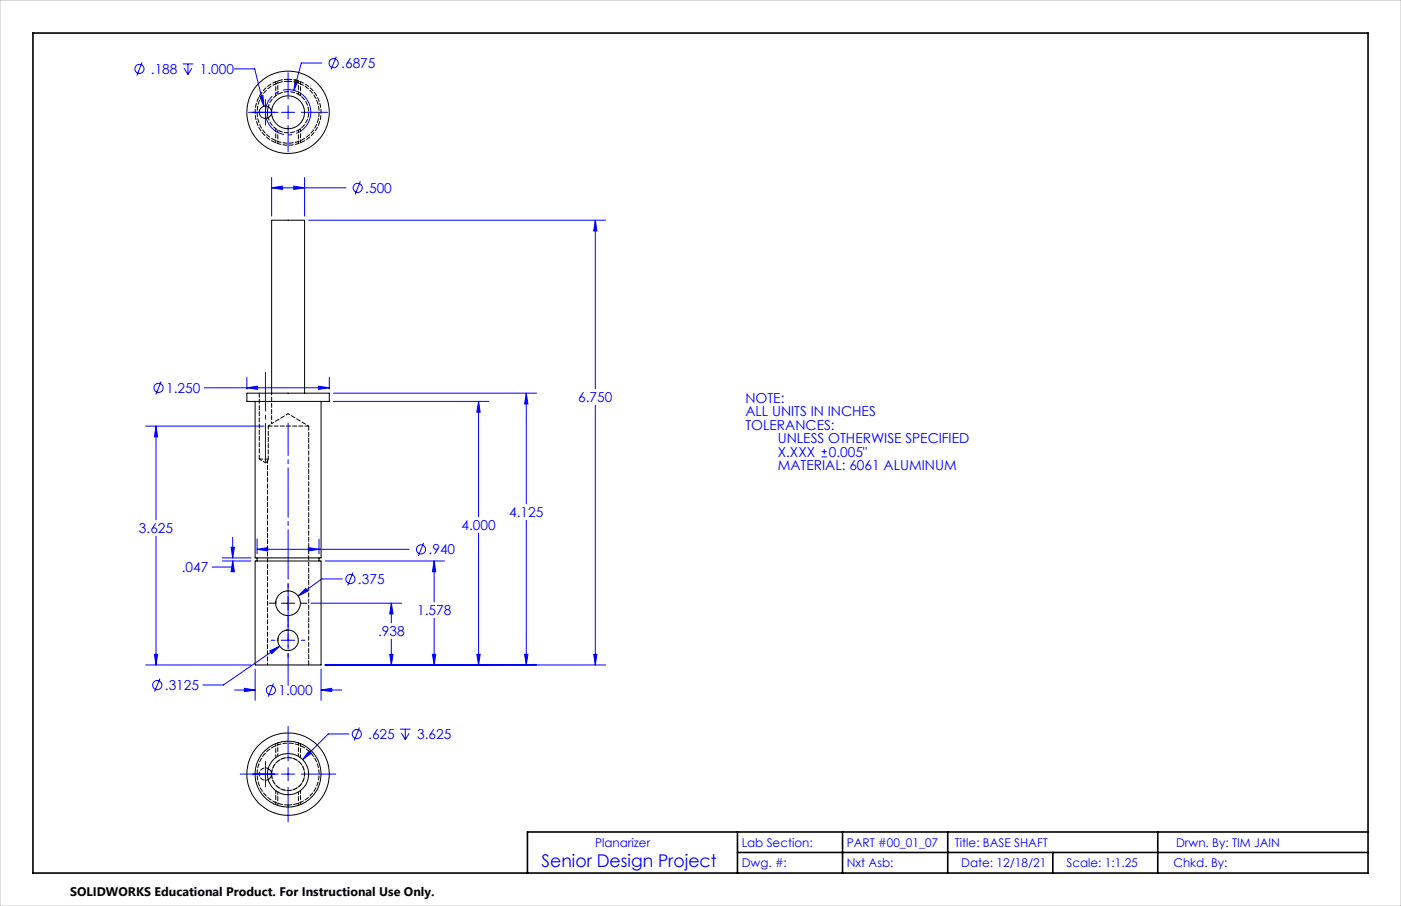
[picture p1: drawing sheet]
<svg xmlns="http://www.w3.org/2000/svg" width="432mm" height="279mm" viewBox="0 0 432 279" stroke-linecap="round" stroke-linejoin="round" font-family="sans-serif">
<g fill="none" stroke="#00f" stroke-width=".31">
<path d="M43.8 19.2l-1.6 4.1M56.3 19.7h3.2M57.9 19.7v3.3M99.2 19.4h-6.3l-2.3 8.5M103.6 17.5l-1.6 4M56.7 21l1.2 2M59.1 21l-1.2 2M72.1 21.2h6.4l2.9 11.6M76.6 34.6h9.1M80 29.7l1-.2 .4 3.3zM81.8 30.7v7.9M86.7 34.6h4.1"/>
<path d="M88.8 22.4v8.2M88.8 32.6v4.1M88.8 38.7v8.1M90.9 24.6l1 .2-1.3 3.1zM92.9 34.6h8.1M83.7 57.9l3.3-.5v1zM83.7 54.8v11.8M83.7 57.9h22.9M90.6 57.4l3.3 .5-3.3 .5zM93.9 54.8v11.8M111.1 55.9l-1.7 4.1M95.1 67.9h91.6"/>
<path d="M183.5 67.9l.5 3.3h-1zM183.5 67.9v52M49.7 117.6l-1.7 4M62.9 119.6h38.6M76.1 116.4v3.6M76.1 119.6l3.3-.5v1zM98.2 119.1l3.3 .5-3.3 .5zM101.5 116.4v3.6M44.9 131.4h36.5M48.1 131.4v28.9M48.1 131.4l.5 3.3h-1zM102.8 123.8h47.9"/>
<path d="M102.8 121.2h62.6M147.5 123.8l.5 3.3h-1zM147.5 123.8v35.5M162.2 121.2v34.2M162.2 121.2l.5 3.4h-1zM183.5 124.9v80.2M253.2 139.3h1.6M254 138.5v1.6M253.2 140.9h1.6M48.1 165.3v39.8M68.5 172h8.9M68.5 173h8.9"/>
<path d="M71.2 168.8h1l-.5 3.2zM71.7 173l.5 3.3h-1zM71.7 173v1.9h-6.3M71.7 165.7v6.3M79.2 169.4l3.3-.5v1zM79.2 166.2v4.6M79.2 169.4h46.9M95 168.9l3.3 .5-3.3 .5zM98.3 166.2v4.6M100.2 173h36.8M105.5 178.5h-6.3l-7.3 5.3M108.8 176.6l-1.6 4"/>
<path d="M130.6 167.4l-1.7 4M133.8 173v12.6M133.8 173l.5 3.3h-1zM147.5 164.4v40.7M162.2 160.4v44.7M83.6 197.4h1.1M86.2 199.3l-17.3 11.9h-6.4M86.7 197.4h4.1M88.8 192.3v1.1M88.8 195.4v4.1M91.9 183.8l2.4-2.3 .6 .8zM92.9 197.4h1.1"/>
<path d="M95.9 186h27.9M120.6 186v6.1M120.6 197.1v8M120.6 186l.5 3.3h-1zM133.8 190.7v14.4M44.9 205.1h32.5M47.6 201.8h1l-.5 3.3zM49.3 209.3l-1.6 4M72.3 212.8h6.3M75.3 212.3l3.3 .5-3.3 .5zM78.6 206.3v9.7M83.1 200.7l3.1-1.4-2.5 2.3z"/>
<path d="M84.3 210.8l-1.6 4M88.8 201.5v1.2M99 212.8l3.2-.5v1zM99 206.3v9.7M99 212.8h6.3M100.2 205.1h86.5M120.1 201.8h1l-.5 3.3zM133.3 201.8h1l-.5 3.3zM147 201.8h1l-.5 3.3zM161.7 201.8h1l-.5 3.3zM183 201.8h1l-.5 3.3zM74 238.7h11.7"/>
<path d="M81.8 234.8v7.9M86.7 238.7h4.1M88.8 224v10.7M88.8 236.7v4.1M92.9 238.7h10.6M95.2 231.6l.8 .7-2.7 1.9zM107.5 226.3h-6.3l-7.9 7.9M110.8 224.4l-1.6 4M123.3 224.9h3.2M123.7 226.1l1.2 2M124.9 224.9v3.2M126.1 226.1l-1.2 2"/>
<path d="M88.8 242.8v10.7"/>
<circle cx="102.8" cy="19.5" r="1.41"/>
<circle cx="43" cy="21.2" r="1.4"/>
<circle cx="110.2" cy="57.9" r="1.41"/>
<circle cx="48.9" cy="119.6" r="1.42"/>
<circle cx="108" cy="178.6" r="1.42"/>
<circle cx="129.8" cy="169.4" r="1.4"/>
<circle cx="48.5" cy="211.3" r="1.42"/>
<circle cx="83.5" cy="212.8" r="1.42"/>
<circle cx="110" cy="226.4" r="1.41"/>
</g>
<path d="M95.5 32.6a7 7 0 0 0-11.7-2.8 7 7 0 0 0 3.2 11.6 7 7 0 0 0 8.6-8.5l-.1-.3" fill="none" stroke="#00f" stroke-width=".31" stroke-dasharray="15.2 1.3 1.3 1.3" stroke-dashoffset="4.7" stroke-linecap="butt"/>
<circle cx="88.8" cy="238.7" r="5.1" fill="none" stroke="#808080" stroke-width=".31"/>
<path d="M82.9 186h1.8M86.7 186h4.1M88.8 180.2v1.8M88.8 184v4.1M88.8 190.1v1.8M92.9 186h1.7" fill="none" stroke="#000" stroke-width=".31"/>
<path d="M88.8 211.4v-80.9" fill="none" stroke="#00f" stroke-width=".31" stroke-dasharray="15.2 1.3 1.3 1.3" stroke-dashoffset="5.3"/>
<path d="M81.8 142.5v-27.6" fill="none" stroke="#00f" stroke-width=".31" stroke-dasharray="15.2 1.3 1.3 1.3" stroke-dashoffset="3.4"/>
<path d="M10.2 10.2h411.4v259h-411.4zM227.3 256.6v12.6M259.7 256.6v12.6M292.1 256.6v12.6M356.8 256.6v12.6M421.6 256.6h-259v12.6M227.3 262.9h194.3M324.5 262.9v6.3" fill="none" stroke="#000" stroke-width=".5"/>
<path d="M0 0h431.8v279.4h-431.8z" fill="none" stroke="#c0c0c0" stroke-width=".31"/>
<g fill="#00f">
<path d="M90.9 24.6l1 .2-1.3 3.1z"/>
<path d="M147 201.8h1l-.5 3.3zM147.5 123.8l.5 3.3h-1zM99 212.8l3.2-.5v1zM75.3 212.3l3.3 .5-3.3 .5zM71.2 168.8h1l-.5 3.2zM71.7 173l.5 3.3h-1zM133.3 201.8h1l-.5 3.3zM133.8 173l.5 3.3h-1zM79.2 169.4l3.3-.5v1zM95 168.9l3.3 .5-3.3 .5zM120.1 201.8h1l-.5 3.3zM120.6 186l.5 3.3h-1zM91.9 183.8l3-1.5-.6-.8zM161.7 201.8h1l-.5 3.3zM162.2 121.2l.5 3.4h-1zM183 201.8h1l-.5 3.3zM183.5 67.9l.5 3.3h-1zM90.6 57.4l3.3 .5-3.3 .5zM83.7 57.9l3.3-.5v1zM98.2 119.1l3.3 .5-3.3 .5zM76.1 119.6l3.3-.5v1zM47.6 201.8h1l-.5 3.3zM48.1 131.4l.5 3.3h-1zM83.1 200.7l.6 .9 2.5-2.3zM80 29.7l1.4 3.1-.4-3.3zM95.2 231.6l-1.9 2.6 2.7-1.9z"/>
</g>
<g fill="none" stroke="#000" stroke-width=".31">
<path d="M82.7 32.9l-.3 1.2 .3 2.2M76.1 121.2h25.4v2.6h-25.4zM78.6 123.8v48.2h20.4v-48.2M83.7 121.2v-53.3h10.2v53.3M78.6 173h20.4v32.1h-20.4zM79.2 172v1M98.3 172v1M82.7 237a1.9 1.9 0 0 1 1 1.7 1.9 1.9 0 0 1-1 1.7"/>
<circle cx="81.8" cy="34.6" r="1.9"/>
<circle cx="88.8" cy="34.6" r="12.7"/>
<circle cx="88.8" cy="34.6" r="5.1"/>
<circle cx="88.8" cy="197.5" r="3.2"/>
<circle cx="88.8" cy="186" r="3.8"/>
<circle cx="88.8" cy="238.7" r="12.7"/>
<circle cx="88.8" cy="238.7" r="6.3"/>
<circle cx="88.8" cy="238.7" r="10.2"/>
</g>
<path d="M82.7 131.4l1-.7M82.7 240.4a1.91 1.91 0 0 1-2.8-1.7 1.91 1.91 0 0 1 2.8-1.7" fill="none" stroke="#000" stroke-width=".31" stroke-dasharray="1.3 .6" stroke-dashoffset=".6"/>
<path d="M95.1 131.4h-12.4" fill="none" stroke="#000" stroke-width=".31" stroke-dasharray="1.3 .6" stroke-dashoffset=".1"/>
<path d="M82.7 141.6v-10.2M85 186.1v-.6" fill="none" stroke="#000" stroke-width=".31" stroke-dasharray="1.3 .6" stroke-dashoffset=".3"/>
<path d="M82.7 32.9a6.3 6.3 0 0 1 9.8-3.5 6.3 6.3 0 0 1 0 10.4 6.3 6.3 0 0 1-9.8-3.5M85.6 25v4.1M92 29.1v-4.1M85.6 40.1v4.2M92 44.3v-4.2M88.8 127.6l-5.1 3.1M79.9 141.6l1.9 1.1M82.5 142.2l.2-.6M85.6 229.1v4.1M92 233.2v-4.2M85.6 244.2v4.2M92 248.4v-4.2" fill="none" stroke="#000" stroke-width=".31" stroke-dasharray="1.3 .6" stroke-dashoffset=".5"/>
<path d="M79.9 121.2v20.4M88.6 182.2h.2M88.8 182.2h.2M88.8 194.3h.1M95.1 205.1v-73.7" fill="none" stroke="#000" stroke-width=".31" stroke-dasharray="1.3 .6"/>
<path d="M85 25.2v4.3M85 39.7v4.3M92.6 29.5v-4.3M92.6 44v-4.3M81.8 142.7l.7-.4M85.6 197.5l.1-.8M88.1 194.4l.7-.1M85 229.3v4.3M92.6 233.6v-4.3M85 243.8v4.3M92.6 248.1v-4.3" fill="none" stroke="#000" stroke-width=".31" stroke-dasharray="1.3 .6" stroke-dashoffset=".4"/>
<path d="M88.8 24.5a10.2 10.2 0 0 1 9 14.9 10.2 10.2 0 0 1-17.4 .9 10.2 10.2 0 0 1 7.4-15.8h1M88.8 25.1a9.6 9.6 0 0 1 8.4 14 9.6 9.6 0 0 1-16.3 .8 9.6 9.6 0 0 1 6.9-14.8h1M79.9 141.6h2.8M88.8 248.3a9.6 9.6 0 0 0 8.4-14.1 9.6 9.6 0 0 0-16.3-.8 9.6 9.6 0 0 0 6.9 14.8l1 .1" fill="none" stroke="#000" stroke-width=".31" stroke-dasharray="1.3 .6" stroke-dashoffset=".2"/>
<path d="M83.7 130.7v-9.5M95.1 131.4l-6.3-3.8M82.4 142.3v62.8" fill="none" stroke="#000" stroke-width=".31" stroke-dasharray="1.3 .6" stroke-dashoffset=".7"/>
<path d="M83.7 238.7a5.1 5.1 0 0 1 7.4-4.5 5.1 5.1 0 0 1 .6 8.7 5.1 5.1 0 0 1-7.9-3.5l-.1-.7" fill="none" stroke="#000" stroke-width=".31" stroke-dasharray="1.3 .6" stroke-dashoffset="-.1"/>
<text font-size="5.4" fill="#00f" x="166.9" y="267.5">Senior Design Project</text>
<g font-size="4.2" fill="#00f">
<text x="46.5" y="22.8">.188</text>
<text x="61.6" y="22.8">1.000</text>
<text x="105.2" y="21">.6875</text>
<text x="112.6" y="59.5">.500</text>
<text x="51.2" y="121.2">1.250</text>
<text x="178.2" y="124">6.750</text>
<text x="229.7" y="124.2">NOTE:</text>
<text x="229.7" y="128.3">ALL UNITS IN INCHES</text>
<text x="229.7" y="132.5">TOLERANCES:</text>
<text x="239.7" y="136.7">UNLESS OTHERWISE SPECIFIED</text>
<text x="239.7" y="140.9">X.XXX</text>
<text x="255.4" y="140.9">0.005&quot;</text>
<text x="239.7" y="145">MATERIAL: 6061 ALUMINUM</text>
<text x="156.9" y="159.5">4.125</text>
<text x="42.8" y="164.4">3.625</text>
<text x="142.2" y="163.5">4.000</text>
<text x="132.1" y="171">.940</text>
<text x="56" y="176.4">.047</text>
<text x="110.3" y="180.1">.375</text>
<text x="128.5" y="189.8">1.578</text>
<text x="116.5" y="196.2">.938</text>
<text x="50.8" y="212.8">.3125</text>
<text x="85.8" y="214.4">1.000</text>
<text x="113.5" y="227.9">.625</text>
<text x="128.6" y="227.9">3.625</text>
</g>
<text font-size="3.8" x="21.6" y="276.3">SOLIDWORKS Educational Product. For Instructional Use Only.</text>
<g font-size="3.7" fill="#00f">
<text x="183.4" y="261.3">Planarizer</text>
<text x="228.6" y="261.1">Lab Section:</text>
<text x="261" y="261.1">PART #00_01_07</text>
<text x="294.3" y="261.1">Title: BASE SHAFT</text>
<text x="362.5" y="261.1">Drwn. By: TIM JAIN</text>
<text x="228.6" y="267.5">Dwg. #:</text>
<text x="261" y="267.5">Nxt Asb:</text>
<text x="296.2" y="267.5">Date: 12/18/21</text>
<text x="328.7" y="267.5">Scale: 1:1.25</text>
<text x="361.6" y="267.5">Chkd. By:</text>
</g>
</svg>
